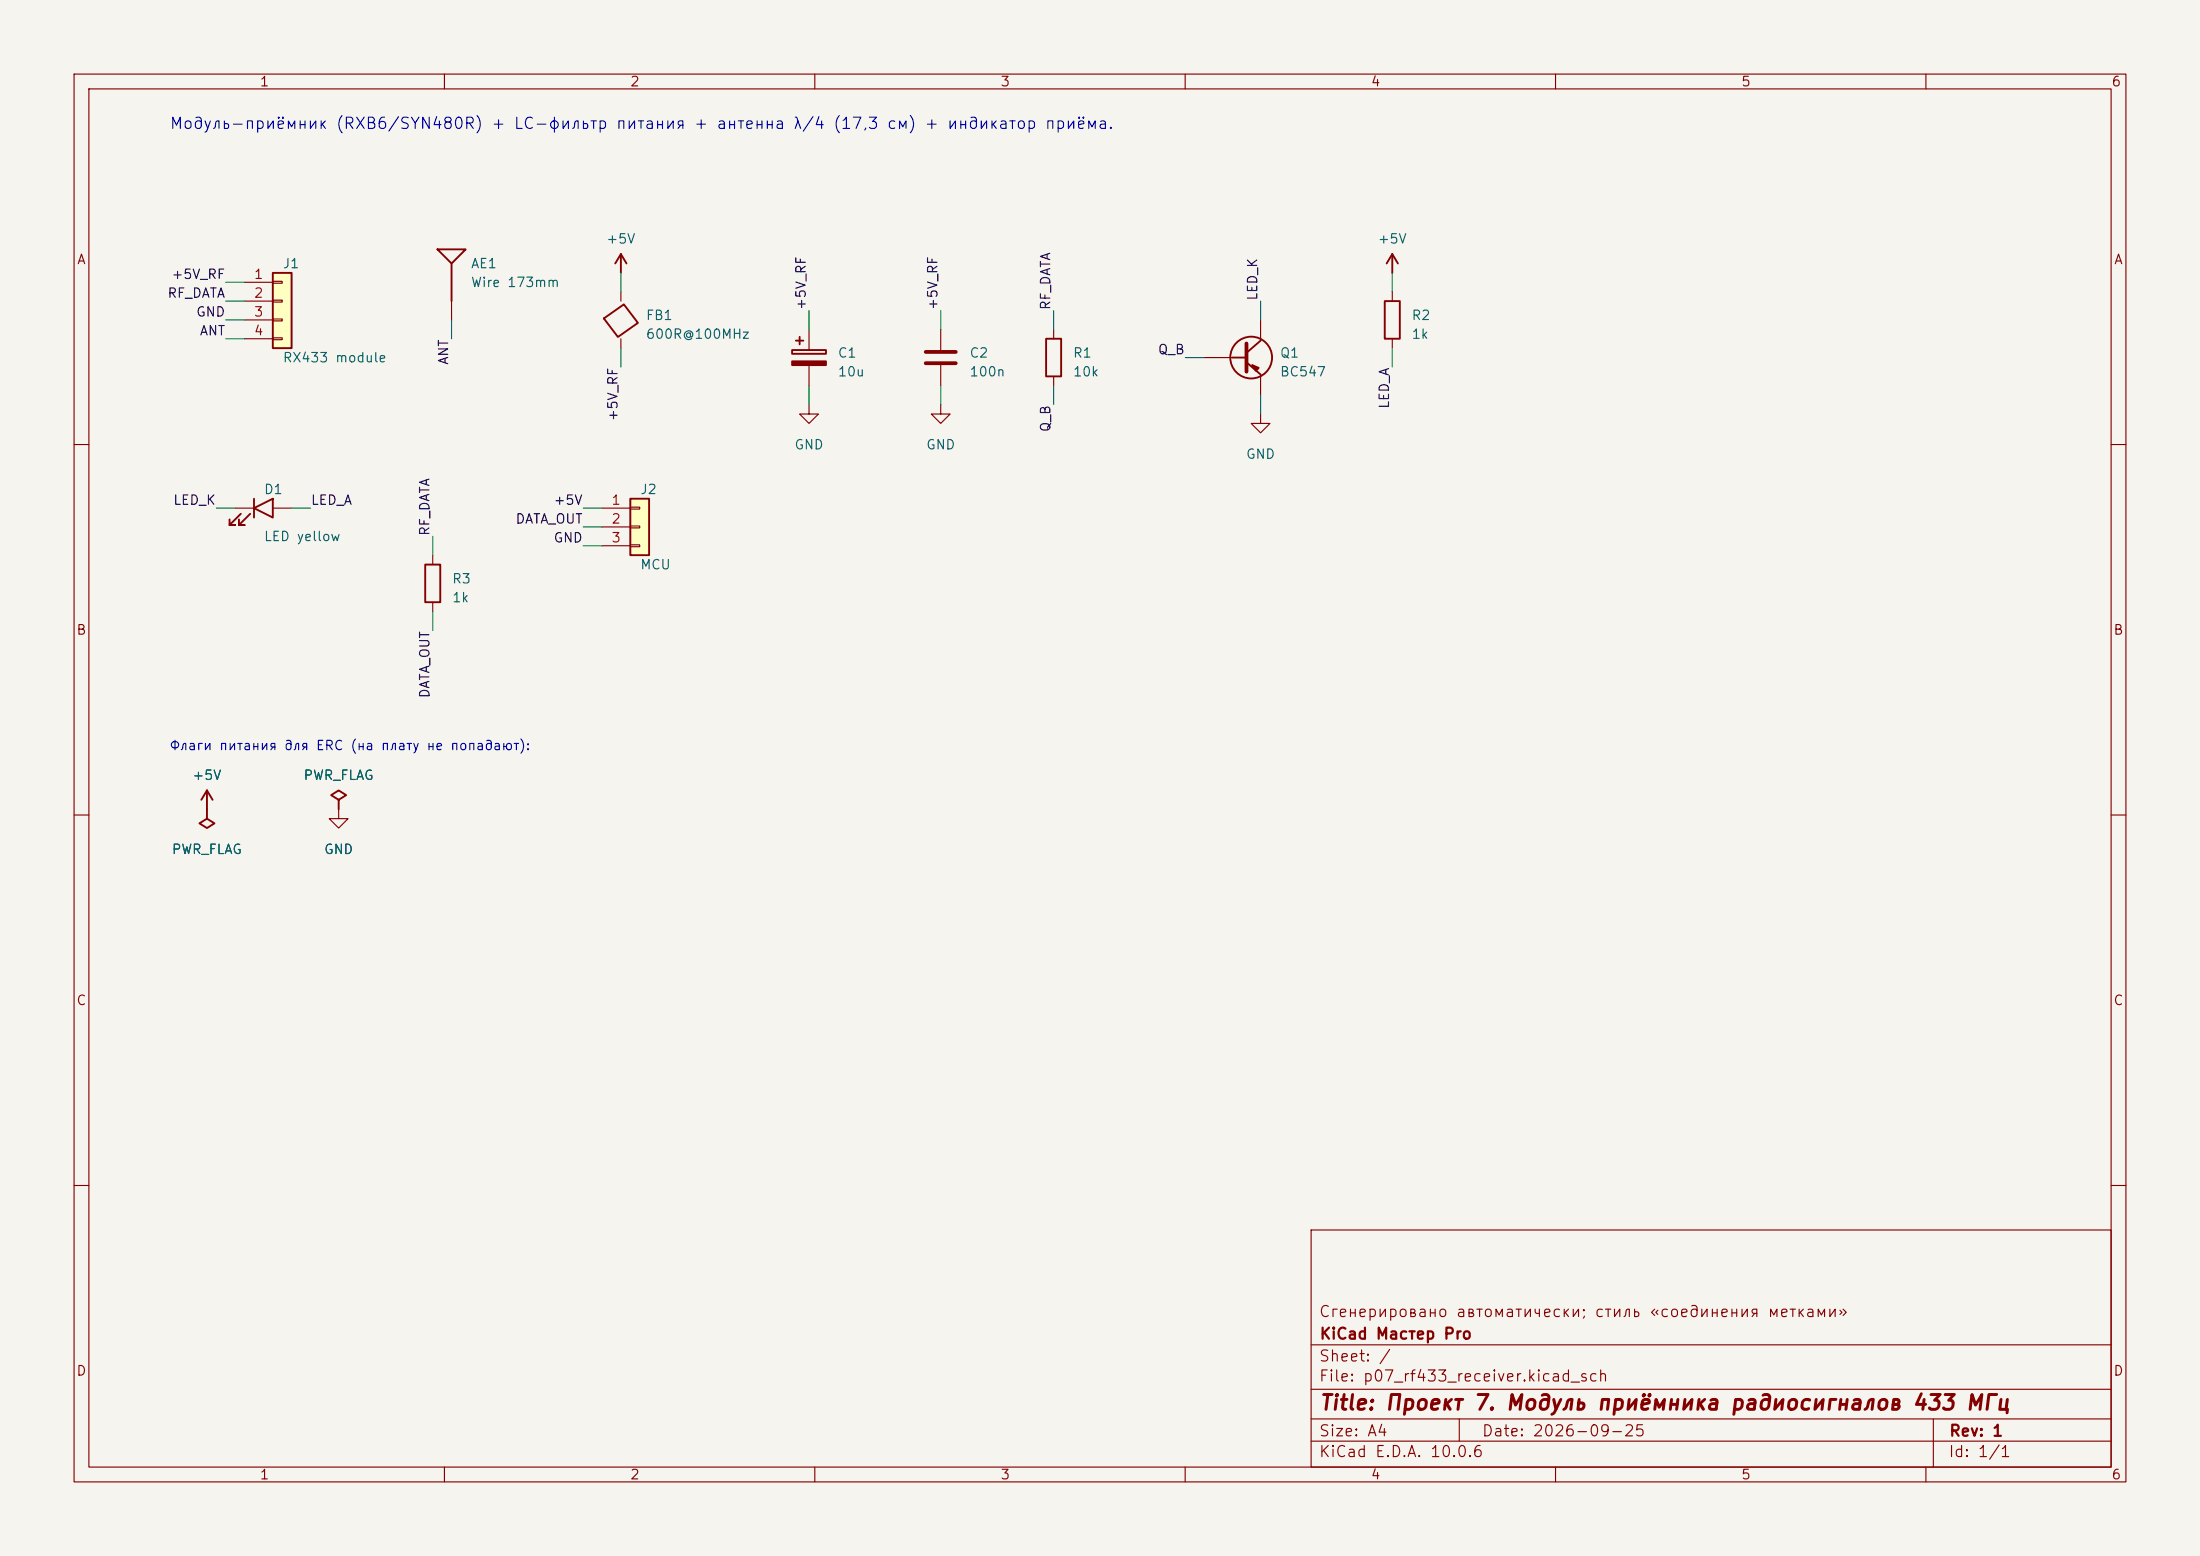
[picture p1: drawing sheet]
(kicad_sch (version 20231120) (generator "eeschema") (generator_version "8.0")
 (paper "A4")
 (title_block (title "Проект 7. Модуль приёмника радиосигналов 433 МГц") (date "2026-09-25") (rev "1") (company "KiCad Мастер Pro") (comment 1 "Сгенерировано автоматически; стиль «соединения метками»"))
 (lib_symbols (symbol "KiCadMaster:Conn_01x04" (pin_numbers) (pin_names (offset 0) hide) (exclude_from_sim no) (in_bom yes) (on_board yes) (property "Reference" "J" (at 0 7.62 0) (effects (font (size 1.27 1.27)))) (property "Value" "Conn_01x04" (at 0 -5.08 0) (effects (font (size 1.27 1.27)))) (property "Footprint" "" (at 0 0 0) (effects (font (size 1.27 1.27)) hide)) (property "Datasheet" "~" (at 0 0 0) (effects (font (size 1.27 1.27)) hide)) (property "Description" "Разъём" (at 0 0 0) (effects (font (size 1.27 1.27)) hide)) (symbol "Conn_01x04_0_1" (rectangle (start -1.27 6.35) (end 1.27 -3.81) (stroke (width 0.254) (type default)) (fill (type background))) (rectangle (start -1.27 5.207) (end 0 4.953) (stroke (width 0.1524) (type default)) (fill (type none))) (rectangle (start -1.27 2.667) (end 0 2.413) (stroke (width 0.1524) (type default)) (fill (type none))) (rectangle (start -1.27 0.127) (end 0 -0.127) (stroke (width 0.1524) (type default)) (fill (type none))) (rectangle (start -1.27 -2.413) (end 0 -2.667) (stroke (width 0.1524) (type default)) (fill (type none)))) (symbol "Conn_01x04_1_1" (pin passive line (at -5.08 5.08 0) (length 3.81) (name "Pin_1" (effects (font (size 1.27 1.27)))) (number "1" (effects (font (size 1.27 1.27))))) (pin passive line (at -5.08 2.54 0) (length 3.81) (name "Pin_2" (effects (font (size 1.27 1.27)))) (number "2" (effects (font (size 1.27 1.27))))) (pin passive line (at -5.08 0 0) (length 3.81) (name "Pin_3" (effects (font (size 1.27 1.27)))) (number "3" (effects (font (size 1.27 1.27))))) (pin passive line (at -5.08 -2.54 0) (length 3.81) (name "Pin_4" (effects (font (size 1.27 1.27)))) (number "4" (effects (font (size 1.27 1.27))))))) (symbol "KiCadMaster:Antenna" (pin_numbers hide) (pin_names (offset 0) hide) (exclude_from_sim no) (in_bom yes) (on_board yes) (property "Reference" "AE" (at 2.54 2.54 0) (effects (font (size 1.27 1.27)))) (property "Value" "Antenna" (at 2.54 0 0) (effects (font (size 1.27 1.27)))) (property "Footprint" "" (at 0 0 0) (effects (font (size 1.27 1.27)) hide)) (property "Datasheet" "~" (at 0 0 0) (effects (font (size 1.27 1.27)) hide)) (property "Description" "Антенна" (at 0 0 0) (effects (font (size 1.27 1.27)) hide)) (symbol "Antenna_0_1" (polyline (pts (xy 0 2.54) (xy 0 -2.54)) (stroke (width 0.254) (type default)) (fill (type none))) (polyline (pts (xy -1.905 4.445) (xy 0 2.54) (xy 1.905 4.445) (xy -1.905 4.445)) (stroke (width 0.254) (type default)) (fill (type none)))) (symbol "Antenna_1_1" (pin input line (at 0 -5.08 90) (length 2.54) (name "A" (effects (font (size 1.27 1.27)))) (number "1" (effects (font (size 1.27 1.27))))))) (symbol "KiCadMaster:FerriteBead" (pin_numbers hide) (pin_names (offset 0) hide) (exclude_from_sim no) (in_bom yes) (on_board yes) (property "Reference" "FB" (at 3.3 0.635 0) (effects (font (size 1.27 1.27)))) (property "Value" "FerriteBead" (at 3.3 -1.905 0) (effects (font (size 1.27 1.27)))) (property "Footprint" "" (at 0 0 0) (effects (font (size 1.27 1.27)) hide)) (property "Datasheet" "~" (at 0 0 0) (effects (font (size 1.27 1.27)) hide)) (property "Description" "Ферритовая бусина" (at 0 0 0) (effects (font (size 1.27 1.27)) hide)) (symbol "FerriteBead_0_1" (polyline (pts (xy -2.3 0.2) (xy 0.4 2.1) (xy 2.3 -0.4) (xy -0.4 -2.3) (xy -2.3 0.2)) (stroke (width 0.254) (type default)) (fill (type none)))) (symbol "FerriteBead_1_1" (pin passive line (at 0 3.81 270) (length 1.27) (name "~" (effects (font (size 1.27 1.27)))) (number "1" (effects (font (size 1.27 1.27))))) (pin passive line (at 0 -3.81 90) (length 1.27) (name "~" (effects (font (size 1.27 1.27)))) (number "2" (effects (font (size 1.27 1.27))))))) (symbol "KiCadMaster:C_Polarized" (pin_numbers hide) (pin_names (offset 0) hide) (exclude_from_sim no) (in_bom yes) (on_board yes) (property "Reference" "C" (at 3.81 0.635 0) (effects (font (size 1.27 1.27)))) (property "Value" "C_Polarized" (at 3.81 -1.905 0) (effects (font (size 1.27 1.27)))) (property "Footprint" "" (at 0 0 0) (effects (font (size 1.27 1.27)) hide)) (property "Datasheet" "~" (at 0 0 0) (effects (font (size 1.27 1.27)) hide)) (property "Description" "Полярный конденсатор" (at 0 0 0) (effects (font (size 1.27 1.27)) hide)) (symbol "C_Polarized_0_1" (rectangle (start -2.286 0.508) (end 2.286 1.016) (stroke (width 0.254) (type default)) (fill (type none))) (rectangle (start -2.286 -1.016) (end 2.286 -0.508) (stroke (width 0.254) (type default)) (fill (type outline))) (polyline (pts (xy -1.778 2.286) (xy -0.762 2.286)) (stroke (width 0.254) (type default)) (fill (type none))) (polyline (pts (xy -1.27 2.794) (xy -1.27 1.778)) (stroke (width 0.254) (type default)) (fill (type none)))) (symbol "C_Polarized_1_1" (pin passive line (at 0 3.81 270) (length 2.794) (name "~" (effects (font (size 1.27 1.27)))) (number "1" (effects (font (size 1.27 1.27))))) (pin passive line (at 0 -3.81 90) (length 2.794) (name "~" (effects (font (size 1.27 1.27)))) (number "2" (effects (font (size 1.27 1.27))))))) (symbol "KiCadMaster:C" (pin_numbers hide) (pin_names (offset 0) hide) (exclude_from_sim no) (in_bom yes) (on_board yes) (property "Reference" "C" (at 3.81 0.635 0) (effects (font (size 1.27 1.27)))) (property "Value" "C" (at 3.81 -1.905 0) (effects (font (size 1.27 1.27)))) (property "Footprint" "" (at 0 0 0) (effects (font (size 1.27 1.27)) hide)) (property "Datasheet" "~" (at 0 0 0) (effects (font (size 1.27 1.27)) hide)) (property "Description" "Конденсатор" (at 0 0 0) (effects (font (size 1.27 1.27)) hide)) (symbol "C_0_1" (polyline (pts (xy -2.032 0.762) (xy 2.032 0.762)) (stroke (width 0.508) (type default)) (fill (type none))) (polyline (pts (xy -2.032 -0.762) (xy 2.032 -0.762)) (stroke (width 0.508) (type default)) (fill (type none)))) (symbol "C_1_1" (pin passive line (at 0 3.81 270) (length 3.048) (name "~" (effects (font (size 1.27 1.27)))) (number "1" (effects (font (size 1.27 1.27))))) (pin passive line (at 0 -3.81 90) (length 3.048) (name "~" (effects (font (size 1.27 1.27)))) (number "2" (effects (font (size 1.27 1.27))))))) (symbol "KiCadMaster:R" (pin_numbers hide) (pin_names (offset 0) hide) (exclude_from_sim no) (in_bom yes) (on_board yes) (property "Reference" "R" (at 2.54 0.635 0) (effects (font (size 1.27 1.27)))) (property "Value" "R" (at 2.54 -1.905 0) (effects (font (size 1.27 1.27)))) (property "Footprint" "" (at 0 0 0) (effects (font (size 1.27 1.27)) hide)) (property "Datasheet" "~" (at 0 0 0) (effects (font (size 1.27 1.27)) hide)) (property "Description" "Резистор" (at 0 0 0) (effects (font (size 1.27 1.27)) hide)) (symbol "R_0_1" (rectangle (start -1.016 -2.54) (end 1.016 2.54) (stroke (width 0.254) (type default)) (fill (type none)))) (symbol "R_1_1" (pin passive line (at 0 3.81 270) (length 1.27) (name "~" (effects (font (size 1.27 1.27)))) (number "1" (effects (font (size 1.27 1.27))))) (pin passive line (at 0 -3.81 90) (length 1.27) (name "~" (effects (font (size 1.27 1.27)))) (number "2" (effects (font (size 1.27 1.27))))))) (symbol "KiCadMaster:Q_NPN_CBE" (pin_numbers hide) (pin_names (offset 0) hide) (exclude_from_sim no) (in_bom yes) (on_board yes) (property "Reference" "Q" (at 5.08 0.635 0) (effects (font (size 1.27 1.27)))) (property "Value" "Q_NPN_CBE" (at 5.08 -1.905 0) (effects (font (size 1.27 1.27)))) (property "Footprint" "" (at 0 0 0) (effects (font (size 1.27 1.27)) hide)) (property "Datasheet" "~" (at 0 0 0) (effects (font (size 1.27 1.27)) hide)) (property "Description" "NPN-транзистор (1=C, 2=B, 3=E), напр. BC547" (at 0 0 0) (effects (font (size 1.27 1.27)) hide)) (symbol "Q_NPN_CBE_0_1" (circle (center 1.27 0) (radius 2.8194) (stroke (width 0.254) (type default)) (fill (type none))) (polyline (pts (xy 0.635 1.905) (xy 0.635 -1.905)) (stroke (width 0.508) (type default)) (fill (type none))) (polyline (pts (xy -1.27 0) (xy 0.635 0)) (stroke (width 0.254) (type default)) (fill (type none))) (polyline (pts (xy 0.635 0.635) (xy 2.54 2.286)) (stroke (width 0.254) (type default)) (fill (type none))) (polyline (pts (xy 0.635 -0.635) (xy 2.54 -2.286)) (stroke (width 0.254) (type default)) (fill (type none))) (polyline (pts (xy 1.905 -1.778) (xy 2.286 -1.397) (xy 1.397 -1.016) (xy 1.905 -1.778)) (stroke (width 0.254) (type default)) (fill (type outline)))) (symbol "Q_NPN_CBE_1_1" (pin passive line (at 2.54 5.08 270) (length 2.794) (name "C" (effects (font (size 1.27 1.27)))) (number "1" (effects (font (size 1.27 1.27))))) (pin passive line (at -5.08 0 0) (length 3.81) (name "B" (effects (font (size 1.27 1.27)))) (number "2" (effects (font (size 1.27 1.27))))) (pin passive line (at 2.54 -5.08 90) (length 2.794) (name "E" (effects (font (size 1.27 1.27)))) (number "3" (effects (font (size 1.27 1.27))))))) (symbol "KiCadMaster:LED" (pin_numbers hide) (pin_names (offset 0) hide) (exclude_from_sim no) (in_bom yes) (on_board yes) (property "Reference" "D" (at 0 2.54 0) (effects (font (size 1.27 1.27)))) (property "Value" "LED" (at 0 -3.81 0) (effects (font (size 1.27 1.27)))) (property "Footprint" "" (at 0 0 0) (effects (font (size 1.27 1.27)) hide)) (property "Datasheet" "~" (at 0 0 0) (effects (font (size 1.27 1.27)) hide)) (property "Description" "Светодиод" (at 0 0 0) (effects (font (size 1.27 1.27)) hide)) (symbol "LED_0_1" (polyline (pts (xy 1.27 1.27) (xy 1.27 -1.27) (xy -1.27 0) (xy 1.27 1.27)) (stroke (width 0.254) (type default)) (fill (type none))) (polyline (pts (xy -1.27 1.27) (xy -1.27 -1.27)) (stroke (width 0.254) (type default)) (fill (type none))) (polyline (pts (xy -3.048 -0.762) (xy -4.572 -2.286) (xy -3.81 -2.286) (xy -4.572 -2.286) (xy -4.572 -1.524)) (stroke (width 0.254) (type default)) (fill (type none))) (polyline (pts (xy -1.778 -0.762) (xy -3.302 -2.286) (xy -2.54 -2.286) (xy -3.302 -2.286) (xy -3.302 -1.524)) (stroke (width 0.254) (type default)) (fill (type none)))) (symbol "LED_1_1" (pin passive line (at -3.81 0 0) (length 2.54) (name "K" (effects (font (size 1.27 1.27)))) (number "1" (effects (font (size 1.27 1.27))))) (pin passive line (at 3.81 0 180) (length 2.54) (name "A" (effects (font (size 1.27 1.27)))) (number "2" (effects (font (size 1.27 1.27))))))) (symbol "KiCadMaster:Conn_01x03" (pin_numbers) (pin_names (offset 0) hide) (exclude_from_sim no) (in_bom yes) (on_board yes) (property "Reference" "J" (at 0 5.08 0) (effects (font (size 1.27 1.27)))) (property "Value" "Conn_01x03" (at 0 -5.08 0) (effects (font (size 1.27 1.27)))) (property "Footprint" "" (at 0 0 0) (effects (font (size 1.27 1.27)) hide)) (property "Datasheet" "~" (at 0 0 0) (effects (font (size 1.27 1.27)) hide)) (property "Description" "Разъём" (at 0 0 0) (effects (font (size 1.27 1.27)) hide)) (symbol "Conn_01x03_0_1" (rectangle (start -1.27 3.81) (end 1.27 -3.81) (stroke (width 0.254) (type default)) (fill (type background))) (rectangle (start -1.27 2.667) (end 0 2.413) (stroke (width 0.1524) (type default)) (fill (type none))) (rectangle (start -1.27 0.127) (end 0 -0.127) (stroke (width 0.1524) (type default)) (fill (type none))) (rectangle (start -1.27 -2.413) (end 0 -2.667) (stroke (width 0.1524) (type default)) (fill (type none)))) (symbol "Conn_01x03_1_1" (pin passive line (at -5.08 2.54 0) (length 3.81) (name "Pin_1" (effects (font (size 1.27 1.27)))) (number "1" (effects (font (size 1.27 1.27))))) (pin passive line (at -5.08 0 0) (length 3.81) (name "Pin_2" (effects (font (size 1.27 1.27)))) (number "2" (effects (font (size 1.27 1.27))))) (pin passive line (at -5.08 -2.54 0) (length 3.81) (name "Pin_3" (effects (font (size 1.27 1.27)))) (number "3" (effects (font (size 1.27 1.27))))))) (symbol "KiCadMaster:+5V" (power) (pin_numbers hide) (pin_names (offset 0) hide) (exclude_from_sim no) (in_bom yes) (on_board yes) (property "Reference" "#PWR" (at 0 -3.81 0) (effects (font (size 1.27 1.27)) hide)) (property "Value" "+5V" (at 0 3.556 0) (effects (font (size 1.27 1.27)))) (property "Footprint" "" (at 0 0 0) (effects (font (size 1.27 1.27)) hide)) (property "Datasheet" "~" (at 0 0 0) (effects (font (size 1.27 1.27)) hide)) (property "Description" "Символ питания: +5V" (at 0 0 0) (effects (font (size 1.27 1.27)) hide)) (symbol "+5V_0_1" (polyline (pts (xy -0.762 1.27) (xy 0 2.54)) (stroke (width 0.254) (type default)) (fill (type none))) (polyline (pts (xy 0 0) (xy 0 2.54)) (stroke (width 0.254) (type default)) (fill (type none))) (polyline (pts (xy 0 2.54) (xy 0.762 1.27)) (stroke (width 0.254) (type default)) (fill (type none)))) (symbol "+5V_1_1" (pin power_in line (at 0 0 90) (length 0) hide (name "+5V" (effects (font (size 1.27 1.27)))) (number "1" (effects (font (size 1.27 1.27))))))) (symbol "KiCadMaster:GND" (power) (pin_numbers hide) (pin_names (offset 0) hide) (exclude_from_sim no) (in_bom yes) (on_board yes) (property "Reference" "#PWR" (at 0 -6.35 0) (effects (font (size 1.27 1.27)) hide)) (property "Value" "GND" (at 0 -3.81 0) (effects (font (size 1.27 1.27)))) (property "Footprint" "" (at 0 0 0) (effects (font (size 1.27 1.27)) hide)) (property "Datasheet" "~" (at 0 0 0) (effects (font (size 1.27 1.27)) hide)) (property "Description" "Символ питания: GND" (at 0 0 0) (effects (font (size 1.27 1.27)) hide)) (symbol "GND_0_1" (polyline (pts (xy 0 0) (xy 0 -1.27) (xy 1.27 -1.27) (xy 0 -2.54) (xy -1.27 -1.27) (xy 0 -1.27)) (stroke (width 0) (type default)) (fill (type none)))) (symbol "GND_1_1" (pin power_in line (at 0 0 270) (length 0) hide (name "GND" (effects (font (size 1.27 1.27)))) (number "1" (effects (font (size 1.27 1.27))))))) (symbol "KiCadMaster:PWR_FLAG" (power) (pin_numbers hide) (pin_names (offset 0) hide) (exclude_from_sim no) (in_bom yes) (on_board yes) (property "Reference" "#FLG" (at 0 1.905 0) (effects (font (size 1.27 1.27)) hide)) (property "Value" "PWR_FLAG" (at 0 3.81 0) (effects (font (size 1.27 1.27)))) (property "Footprint" "" (at 0 0 0) (effects (font (size 1.27 1.27)) hide)) (property "Datasheet" "~" (at 0 0 0) (effects (font (size 1.27 1.27)) hide)) (property "Description" "Флаг: цепь запитана извне (для ERC)" (at 0 0 0) (effects (font (size 1.27 1.27)) hide)) (symbol "PWR_FLAG_0_1" (polyline (pts (xy 0 0) (xy 0 1.27) (xy -1.016 1.905) (xy 0 2.54) (xy 1.016 1.905) (xy 0 1.27)) (stroke (width 0.254) (type default)) (fill (type none)))) (symbol "PWR_FLAG_1_1" (pin power_out line (at 0 0 90) (length 0) hide (name "pwr" (effects (font (size 1.27 1.27)))) (number "1" (effects (font (size 1.27 1.27))))))))
 (symbol (lib_id "KiCadMaster:Conn_01x04") (at 38.1 43.18 0) (unit 1) (exclude_from_sim no) (in_bom yes) (on_board yes) (dnp no) (property "Reference" "J1" (at 38.1 35.56 0) (effects (font (size 1.27 1.27)) (justify left))) (property "Value" "RX433 module" (at 38.1 48.26 0) (effects (font (size 1.27 1.27)) (justify left))) (property "Footprint" "Connector_PinHeader_2.54mm:PinHeader_1x04_P2.54mm_Vertical" (at 38.1 43.18 0) (effects (font (size 1.27 1.27)) hide)) (property "Datasheet" "~" (at 38.1 43.18 0) (effects (font (size 1.27 1.27)) hide)) (property "Description" "Гнездо под модуль: VCC, DATA, GND, ANT (сверьте с вашим модулем)" (at 38.1 43.18 0) (effects (font (size 1.27 1.27)) hide)) (pin "1") (pin "2") (pin "3") (pin "4"))
 (wire (pts (xy 33.02 38.1) (xy 30.48 38.1)) (stroke (width 0) (type default)))
 (label "+5V_RF" (at 30.48 38.1 180) (fields_autoplaced yes) (effects (font (size 1.27 1.27)) (justify right bottom)))
 (wire (pts (xy 33.02 40.64) (xy 30.48 40.64)) (stroke (width 0) (type default)))
 (label "RF_DATA" (at 30.48 40.64 180) (fields_autoplaced yes) (effects (font (size 1.27 1.27)) (justify right bottom)))
 (wire (pts (xy 33.02 43.18) (xy 30.48 43.18)) (stroke (width 0) (type default)))
 (label "GND" (at 30.48 43.18 180) (fields_autoplaced yes) (effects (font (size 1.27 1.27)) (justify right bottom)))
 (wire (pts (xy 33.02 45.72) (xy 30.48 45.72)) (stroke (width 0) (type default)))
 (label "ANT" (at 30.48 45.72 180) (fields_autoplaced yes) (effects (font (size 1.27 1.27)) (justify right bottom)))
 (symbol (lib_id "KiCadMaster:Antenna") (at 60.96 38.1 0) (unit 1) (exclude_from_sim no) (in_bom yes) (on_board yes) (dnp no) (property "Reference" "AE1" (at 63.5 35.56 0) (effects (font (size 1.27 1.27)) (justify left))) (property "Value" "Wire 173mm" (at 63.5 38.1 0) (effects (font (size 1.27 1.27)) (justify left))) (property "Footprint" "TestPoint:TestPoint_Pad_D2.0mm" (at 60.96 38.1 0) (effects (font (size 1.27 1.27)) hide)) (property "Datasheet" "~" (at 60.96 38.1 0) (effects (font (size 1.27 1.27)) hide)) (property "Description" "Штыревая антенна: провод 17,3 см" (at 60.96 38.1 0) (effects (font (size 1.27 1.27)) hide)) (pin "1"))
 (wire (pts (xy 60.96 43.18) (xy 60.96 45.72)) (stroke (width 0) (type default)))
 (label "ANT" (at 60.96 45.72 270) (fields_autoplaced yes) (effects (font (size 1.27 1.27)) (justify right bottom)))
 (symbol (lib_id "KiCadMaster:FerriteBead") (at 83.82 43.18 0) (unit 1) (exclude_from_sim no) (in_bom yes) (on_board yes) (dnp no) (property "Reference" "FB1" (at 87.12 42.545 0) (effects (font (size 1.27 1.27)) (justify left))) (property "Value" "600R@100MHz" (at 87.12 45.085 0) (effects (font (size 1.27 1.27)) (justify left))) (property "Footprint" "Inductor_SMD:L_0805_2012Metric" (at 83.82 43.18 0) (effects (font (size 1.27 1.27)) hide)) (property "Datasheet" "~" (at 83.82 43.18 0) (effects (font (size 1.27 1.27)) hide)) (property "Description" "Ферритовая бусина — фильтр помех питания" (at 83.82 43.18 0) (effects (font (size 1.27 1.27)) hide)) (pin "1") (pin "2"))
 (wire (pts (xy 83.82 39.37) (xy 83.82 36.83)) (stroke (width 0) (type default)))
 (symbol (lib_id "KiCadMaster:+5V") (at 83.82 36.83 0) (unit 1) (exclude_from_sim no) (in_bom yes) (on_board yes) (dnp no) (property "Reference" "#PWR01" (at 83.82 36.83 0) (effects (font (size 1.27 1.27)) hide)) (property "Value" "+5V" (at 83.82 32.23 0) (effects (font (size 1.27 1.27)))) (property "Footprint" "" (at 83.82 36.83 0) (effects (font (size 1.27 1.27)) hide)) (property "Datasheet" "" (at 83.82 36.83 0) (effects (font (size 1.27 1.27)) hide)) (property "Description" "" (at 83.82 36.83 0) (effects (font (size 1.27 1.27)) hide)) (pin "1"))
 (wire (pts (xy 83.82 46.99) (xy 83.82 49.53)) (stroke (width 0) (type default)))
 (label "+5V_RF" (at 83.82 49.53 270) (fields_autoplaced yes) (effects (font (size 1.27 1.27)) (justify right bottom)))
 (symbol (lib_id "KiCadMaster:C_Polarized") (at 109.22 48.26 0) (unit 1) (exclude_from_sim no) (in_bom yes) (on_board yes) (dnp no) (property "Reference" "C1" (at 113.03 47.625 0) (effects (font (size 1.27 1.27)) (justify left))) (property "Value" "10u" (at 113.03 50.165 0) (effects (font (size 1.27 1.27)) (justify left))) (property "Footprint" "Capacitor_THT:CP_Radial_D5.0mm_P2.00mm" (at 109.22 48.26 0) (effects (font (size 1.27 1.27)) hide)) (property "Datasheet" "~" (at 109.22 48.26 0) (effects (font (size 1.27 1.27)) hide)) (property "Description" "Фильтр питания приёмника" (at 109.22 48.26 0) (effects (font (size 1.27 1.27)) hide)) (pin "1") (pin "2"))
 (wire (pts (xy 109.22 44.45) (xy 109.22 41.91)) (stroke (width 0) (type default)))
 (label "+5V_RF" (at 109.22 41.91 90) (fields_autoplaced yes) (effects (font (size 1.27 1.27)) (justify left bottom)))
 (wire (pts (xy 109.22 52.07) (xy 109.22 54.61)) (stroke (width 0) (type default)))
 (symbol (lib_id "KiCadMaster:GND") (at 109.22 54.61 0) (unit 1) (exclude_from_sim no) (in_bom yes) (on_board yes) (dnp no) (property "Reference" "#PWR02" (at 109.22 54.61 0) (effects (font (size 1.27 1.27)) hide)) (property "Value" "GND" (at 109.22 60.01 0) (effects (font (size 1.27 1.27)))) (property "Footprint" "" (at 109.22 54.61 0) (effects (font (size 1.27 1.27)) hide)) (property "Datasheet" "" (at 109.22 54.61 0) (effects (font (size 1.27 1.27)) hide)) (property "Description" "" (at 109.22 54.61 0) (effects (font (size 1.27 1.27)) hide)) (pin "1"))
 (symbol (lib_id "KiCadMaster:C") (at 127 48.26 0) (unit 1) (exclude_from_sim no) (in_bom yes) (on_board yes) (dnp no) (property "Reference" "C2" (at 130.81 47.625 0) (effects (font (size 1.27 1.27)) (justify left))) (property "Value" "100n" (at 130.81 50.165 0) (effects (font (size 1.27 1.27)) (justify left))) (property "Footprint" "Capacitor_SMD:C_0805_2012Metric" (at 127 48.26 0) (effects (font (size 1.27 1.27)) hide)) (property "Datasheet" "~" (at 127 48.26 0) (effects (font (size 1.27 1.27)) hide)) (property "Description" "ВЧ-развязка" (at 127 48.26 0) (effects (font (size 1.27 1.27)) hide)) (pin "1") (pin "2"))
 (wire (pts (xy 127 44.45) (xy 127 41.91)) (stroke (width 0) (type default)))
 (label "+5V_RF" (at 127 41.91 90) (fields_autoplaced yes) (effects (font (size 1.27 1.27)) (justify left bottom)))
 (wire (pts (xy 127 52.07) (xy 127 54.61)) (stroke (width 0) (type default)))
 (symbol (lib_id "KiCadMaster:GND") (at 127 54.61 0) (unit 1) (exclude_from_sim no) (in_bom yes) (on_board yes) (dnp no) (property "Reference" "#PWR03" (at 127 54.61 0) (effects (font (size 1.27 1.27)) hide)) (property "Value" "GND" (at 127 60.01 0) (effects (font (size 1.27 1.27)))) (property "Footprint" "" (at 127 54.61 0) (effects (font (size 1.27 1.27)) hide)) (property "Datasheet" "" (at 127 54.61 0) (effects (font (size 1.27 1.27)) hide)) (property "Description" "" (at 127 54.61 0) (effects (font (size 1.27 1.27)) hide)) (pin "1"))
 (symbol (lib_id "KiCadMaster:R") (at 142.24 48.26 0) (unit 1) (exclude_from_sim no) (in_bom yes) (on_board yes) (dnp no) (property "Reference" "R1" (at 144.78 47.625 0) (effects (font (size 1.27 1.27)) (justify left))) (property "Value" "10k" (at 144.78 50.165 0) (effects (font (size 1.27 1.27)) (justify left))) (property "Footprint" "Resistor_SMD:R_0805_2012Metric" (at 142.24 48.26 0) (effects (font (size 1.27 1.27)) hide)) (property "Datasheet" "~" (at 142.24 48.26 0) (effects (font (size 1.27 1.27)) hide)) (property "Description" "Ток базы (не нагружает выход модуля)" (at 142.24 48.26 0) (effects (font (size 1.27 1.27)) hide)) (pin "1") (pin "2"))
 (wire (pts (xy 142.24 44.45) (xy 142.24 41.91)) (stroke (width 0) (type default)))
 (label "RF_DATA" (at 142.24 41.91 90) (fields_autoplaced yes) (effects (font (size 1.27 1.27)) (justify left bottom)))
 (wire (pts (xy 142.24 52.07) (xy 142.24 54.61)) (stroke (width 0) (type default)))
 (label "Q_B" (at 142.24 54.61 270) (fields_autoplaced yes) (effects (font (size 1.27 1.27)) (justify right bottom)))
 (symbol (lib_id "KiCadMaster:Q_NPN_CBE") (at 167.64 48.26 0) (unit 1) (exclude_from_sim no) (in_bom yes) (on_board yes) (dnp no) (property "Reference" "Q1" (at 172.72 47.625 0) (effects (font (size 1.27 1.27)) (justify left))) (property "Value" "BC547" (at 172.72 50.165 0) (effects (font (size 1.27 1.27)) (justify left))) (property "Footprint" "Package_TO_SOT_THT:TO-92_Inline" (at 167.64 48.26 0) (effects (font (size 1.27 1.27)) hide)) (property "Datasheet" "~" (at 167.64 48.26 0) (effects (font (size 1.27 1.27)) hide)) (property "Description" "Ключ индикатора" (at 167.64 48.26 0) (effects (font (size 1.27 1.27)) hide)) (pin "1") (pin "2") (pin "3"))
 (wire (pts (xy 170.18 43.18) (xy 170.18 40.64)) (stroke (width 0) (type default)))
 (label "LED_K" (at 170.18 40.64 90) (fields_autoplaced yes) (effects (font (size 1.27 1.27)) (justify left bottom)))
 (wire (pts (xy 162.56 48.26) (xy 160.02 48.26)) (stroke (width 0) (type default)))
 (label "Q_B" (at 160.02 48.26 180) (fields_autoplaced yes) (effects (font (size 1.27 1.27)) (justify right bottom)))
 (wire (pts (xy 170.18 53.34) (xy 170.18 55.88)) (stroke (width 0) (type default)))
 (symbol (lib_id "KiCadMaster:GND") (at 170.18 55.88 0) (unit 1) (exclude_from_sim no) (in_bom yes) (on_board yes) (dnp no) (property "Reference" "#PWR04" (at 170.18 55.88 0) (effects (font (size 1.27 1.27)) hide)) (property "Value" "GND" (at 170.18 61.28 0) (effects (font (size 1.27 1.27)))) (property "Footprint" "" (at 170.18 55.88 0) (effects (font (size 1.27 1.27)) hide)) (property "Datasheet" "" (at 170.18 55.88 0) (effects (font (size 1.27 1.27)) hide)) (property "Description" "" (at 170.18 55.88 0) (effects (font (size 1.27 1.27)) hide)) (pin "1"))
 (symbol (lib_id "KiCadMaster:R") (at 187.96 43.18 0) (unit 1) (exclude_from_sim no) (in_bom yes) (on_board yes) (dnp no) (property "Reference" "R2" (at 190.5 42.545 0) (effects (font (size 1.27 1.27)) (justify left))) (property "Value" "1k" (at 190.5 45.085 0) (effects (font (size 1.27 1.27)) (justify left))) (property "Footprint" "Resistor_SMD:R_0805_2012Metric" (at 187.96 43.18 0) (effects (font (size 1.27 1.27)) hide)) (property "Datasheet" "~" (at 187.96 43.18 0) (effects (font (size 1.27 1.27)) hide)) (property "Description" "Ток светодиода" (at 187.96 43.18 0) (effects (font (size 1.27 1.27)) hide)) (pin "1") (pin "2"))
 (wire (pts (xy 187.96 39.37) (xy 187.96 36.83)) (stroke (width 0) (type default)))
 (symbol (lib_id "KiCadMaster:+5V") (at 187.96 36.83 0) (unit 1) (exclude_from_sim no) (in_bom yes) (on_board yes) (dnp no) (property "Reference" "#PWR05" (at 187.96 36.83 0) (effects (font (size 1.27 1.27)) hide)) (property "Value" "+5V" (at 187.96 32.23 0) (effects (font (size 1.27 1.27)))) (property "Footprint" "" (at 187.96 36.83 0) (effects (font (size 1.27 1.27)) hide)) (property "Datasheet" "" (at 187.96 36.83 0) (effects (font (size 1.27 1.27)) hide)) (property "Description" "" (at 187.96 36.83 0) (effects (font (size 1.27 1.27)) hide)) (pin "1"))
 (wire (pts (xy 187.96 46.99) (xy 187.96 49.53)) (stroke (width 0) (type default)))
 (label "LED_A" (at 187.96 49.53 270) (fields_autoplaced yes) (effects (font (size 1.27 1.27)) (justify right bottom)))
 (symbol (lib_id "KiCadMaster:LED") (at 35.56 68.58 0) (unit 1) (exclude_from_sim no) (in_bom yes) (on_board yes) (dnp no) (property "Reference" "D1" (at 35.56 66.04 0) (effects (font (size 1.27 1.27)) (justify left))) (property "Value" "LED yellow" (at 35.56 72.39 0) (effects (font (size 1.27 1.27)) (justify left))) (property "Footprint" "LED_SMD:LED_0805_2012Metric" (at 35.56 68.58 0) (effects (font (size 1.27 1.27)) hide)) (property "Datasheet" "~" (at 35.56 68.58 0) (effects (font (size 1.27 1.27)) hide)) (property "Description" "Мигает при приёме данных" (at 35.56 68.58 0) (effects (font (size 1.27 1.27)) hide)) (pin "1") (pin "2"))
 (wire (pts (xy 31.75 68.58) (xy 29.21 68.58)) (stroke (width 0) (type default)))
 (label "LED_K" (at 29.21 68.58 180) (fields_autoplaced yes) (effects (font (size 1.27 1.27)) (justify right bottom)))
 (wire (pts (xy 39.37 68.58) (xy 41.91 68.58)) (stroke (width 0) (type default)))
 (label "LED_A" (at 41.91 68.58 0) (fields_autoplaced yes) (effects (font (size 1.27 1.27)) (justify left bottom)))
 (symbol (lib_id "KiCadMaster:R") (at 58.42 78.74 0) (unit 1) (exclude_from_sim no) (in_bom yes) (on_board yes) (dnp no) (property "Reference" "R3" (at 60.96 78.105 0) (effects (font (size 1.27 1.27)) (justify left))) (property "Value" "1k" (at 60.96 80.645 0) (effects (font (size 1.27 1.27)) (justify left))) (property "Footprint" "Resistor_SMD:R_0805_2012Metric" (at 58.42 78.74 0) (effects (font (size 1.27 1.27)) hide)) (property "Datasheet" "~" (at 58.42 78.74 0) (effects (font (size 1.27 1.27)) hide)) (property "Description" "Защитный резистор выхода" (at 58.42 78.74 0) (effects (font (size 1.27 1.27)) hide)) (pin "1") (pin "2"))
 (wire (pts (xy 58.42 74.93) (xy 58.42 72.39)) (stroke (width 0) (type default)))
 (label "RF_DATA" (at 58.42 72.39 90) (fields_autoplaced yes) (effects (font (size 1.27 1.27)) (justify left bottom)))
 (wire (pts (xy 58.42 82.55) (xy 58.42 85.09)) (stroke (width 0) (type default)))
 (label "DATA_OUT" (at 58.42 85.09 270) (fields_autoplaced yes) (effects (font (size 1.27 1.27)) (justify right bottom)))
 (symbol (lib_id "KiCadMaster:Conn_01x03") (at 86.36 71.12 0) (unit 1) (exclude_from_sim no) (in_bom yes) (on_board yes) (dnp no) (property "Reference" "J2" (at 86.36 66.04 0) (effects (font (size 1.27 1.27)) (justify left))) (property "Value" "MCU" (at 86.36 76.2 0) (effects (font (size 1.27 1.27)) (justify left))) (property "Footprint" "Connector_PinHeader_2.54mm:PinHeader_1x03_P2.54mm_Vertical" (at 86.36 71.12 0) (effects (font (size 1.27 1.27)) hide)) (property "Datasheet" "~" (at 86.36 71.12 0) (effects (font (size 1.27 1.27)) hide)) (property "Description" "К микроконтроллеру: 5V, DATA, GND" (at 86.36 71.12 0) (effects (font (size 1.27 1.27)) hide)) (pin "1") (pin "2") (pin "3"))
 (wire (pts (xy 81.28 68.58) (xy 78.74 68.58)) (stroke (width 0) (type default)))
 (label "+5V" (at 78.74 68.58 180) (fields_autoplaced yes) (effects (font (size 1.27 1.27)) (justify right bottom)))
 (wire (pts (xy 81.28 71.12) (xy 78.74 71.12)) (stroke (width 0) (type default)))
 (label "DATA_OUT" (at 78.74 71.12 180) (fields_autoplaced yes) (effects (font (size 1.27 1.27)) (justify right bottom)))
 (wire (pts (xy 81.28 73.66) (xy 78.74 73.66)) (stroke (width 0) (type default)))
 (label "GND" (at 78.74 73.66 180) (fields_autoplaced yes) (effects (font (size 1.27 1.27)) (justify right bottom)))
 (text "Флаги питания для ERC (на плату не попадают):" (exclude_from_sim no) (at 22.86 101.6 0) (effects (font (size 1.27 1.27)) (justify left bottom)))
 (symbol (lib_id "KiCadMaster:+5V") (at 27.94 109.22 0) (unit 1) (exclude_from_sim no) (in_bom yes) (on_board yes) (dnp no) (property "Reference" "#PWR06" (at 27.94 109.22 0) (effects (font (size 1.27 1.27)) hide)) (property "Value" "+5V" (at 27.94 104.62 0) (effects (font (size 1.27 1.27)))) (property "Footprint" "" (at 27.94 109.22 0) (effects (font (size 1.27 1.27)) hide)) (property "Datasheet" "" (at 27.94 109.22 0) (effects (font (size 1.27 1.27)) hide)) (property "Description" "" (at 27.94 109.22 0) (effects (font (size 1.27 1.27)) hide)) (pin "1"))
 (symbol (lib_id "KiCadMaster:PWR_FLAG") (at 27.94 109.22 180) (unit 1) (exclude_from_sim no) (in_bom yes) (on_board yes) (dnp no) (property "Reference" "#FLG07" (at 27.94 109.22 0) (effects (font (size 1.27 1.27)) hide)) (property "Value" "PWR_FLAG" (at 27.94 114.62 0) (effects (font (size 1.27 1.27)))) (property "Footprint" "" (at 27.94 109.22 0) (effects (font (size 1.27 1.27)) hide)) (property "Datasheet" "" (at 27.94 109.22 0) (effects (font (size 1.27 1.27)) hide)) (property "Description" "" (at 27.94 109.22 0) (effects (font (size 1.27 1.27)) hide)) (pin "1"))
 (symbol (lib_id "KiCadMaster:GND") (at 45.72 109.22 0) (unit 1) (exclude_from_sim no) (in_bom yes) (on_board yes) (dnp no) (property "Reference" "#PWR08" (at 45.72 109.22 0) (effects (font (size 1.27 1.27)) hide)) (property "Value" "GND" (at 45.72 114.62 0) (effects (font (size 1.27 1.27)))) (property "Footprint" "" (at 45.72 109.22 0) (effects (font (size 1.27 1.27)) hide)) (property "Datasheet" "" (at 45.72 109.22 0) (effects (font (size 1.27 1.27)) hide)) (property "Description" "" (at 45.72 109.22 0) (effects (font (size 1.27 1.27)) hide)) (pin "1"))
 (symbol (lib_id "KiCadMaster:PWR_FLAG") (at 45.72 109.22 0) (unit 1) (exclude_from_sim no) (in_bom yes) (on_board yes) (dnp no) (property "Reference" "#FLG09" (at 45.72 109.22 0) (effects (font (size 1.27 1.27)) hide)) (property "Value" "PWR_FLAG" (at 45.72 104.62 0) (effects (font (size 1.27 1.27)))) (property "Footprint" "" (at 45.72 109.22 0) (effects (font (size 1.27 1.27)) hide)) (property "Datasheet" "" (at 45.72 109.22 0) (effects (font (size 1.27 1.27)) hide)) (property "Description" "" (at 45.72 109.22 0) (effects (font (size 1.27 1.27)) hide)) (pin "1"))
 (text "Модуль-приёмник (RXB6/SYN480R) + LC-фильтр питания + антенна λ/4 (17,3 см) + индикатор приёма." (exclude_from_sim no) (at 22.86 17.78 0) (effects (font (size 1.524 1.524)) (justify left bottom)))
 (sheet_instances (path "" (page "1"))))
